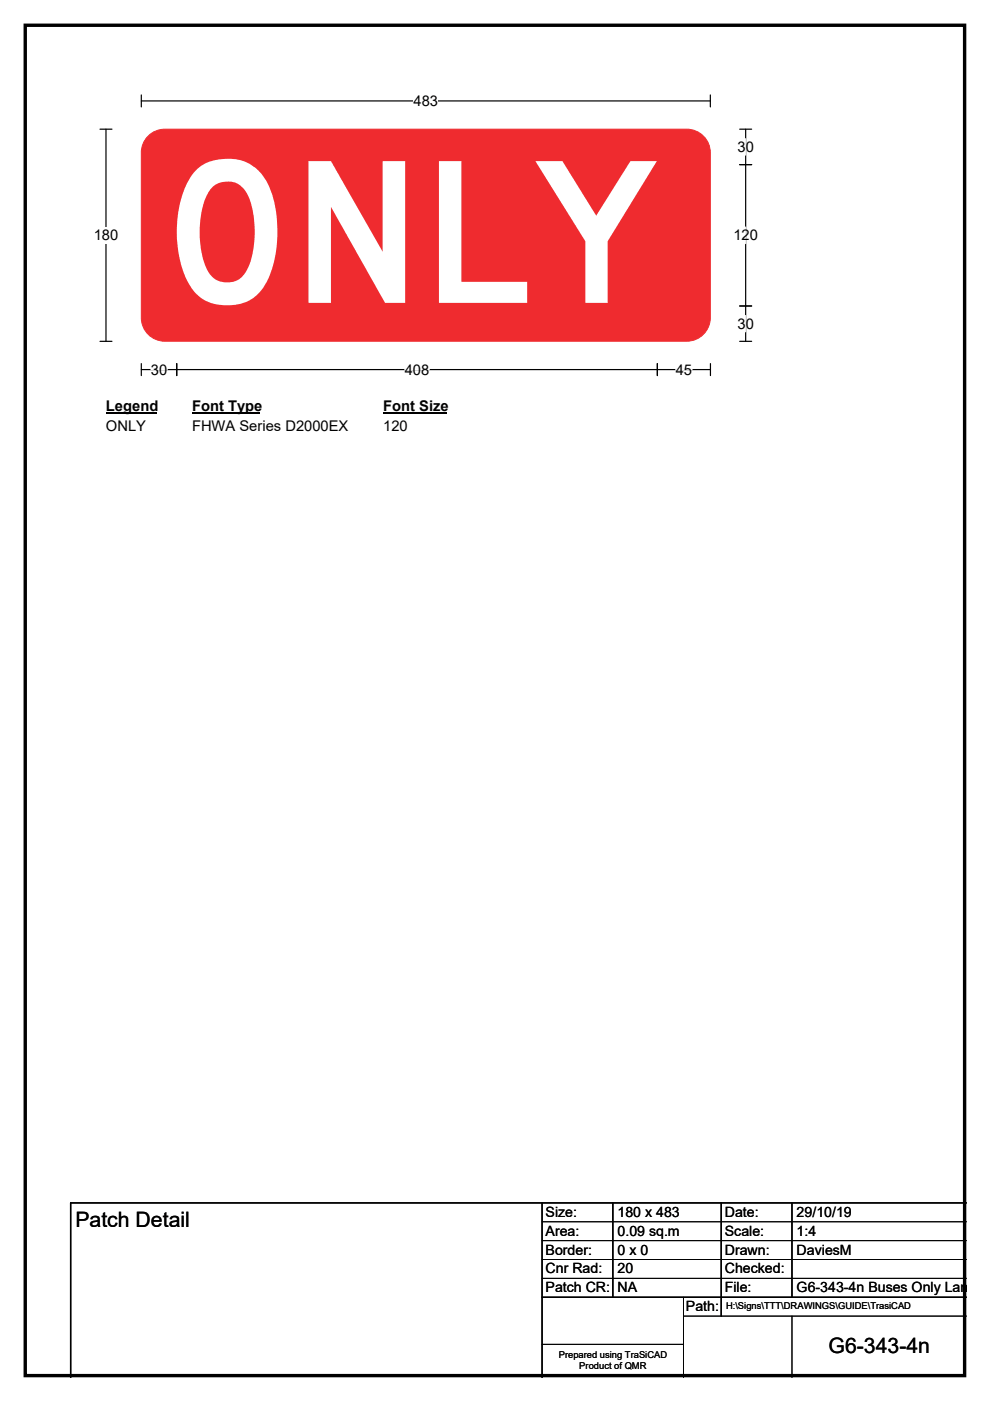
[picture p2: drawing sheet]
<svg xmlns="http://www.w3.org/2000/svg" width="210mm" height="297mm" viewBox="0 0 210 297" stroke-linecap="round" stroke-linejoin="round" font-family="sans-serif">
<path d="M5.4 5.4h199.2v286.3h-199.2z" fill="none" stroke="#000" stroke-width=".72"/>
<path d="M30 21.4h120.7M30 20.1v2.6M150.7 20.1v2.6" fill="none" stroke="#000" stroke-width=".25"/>
<path d="M87.7 19.7h5.2v3.5h-5.2z" fill="#fff"/>
<path d="M21.2 27.4h2.5M22.5 27.4v45M21.2 72.4h2.5M30 78.4h120.7M30 77.1v2.5M37.5 77.1v2.5M139.4 77.1v2.5M150.7 77.1v2.5" fill="none" stroke="#000" stroke-width=".25"/>
<path d="M32 78.4h3.5M85.9 78.4h5.2M143.3 78.4h3.5" fill="none" stroke="#fff" stroke-width=".25"/>
<path d="M19.9 48.1h5.2v3.5h-5.2z" fill="#fff"/>
<path d="M156.9 34.9h2.5M156.9 27.4h2.5M158.2 27.4v45M156.9 64.9h2.5M156.9 72.4h2.5" fill="none" stroke="#000" stroke-width=".25"/>
<path d="M158.2 29.4v3.5M158.2 48.1v3.5M158.2 66.9v3.5" fill="none" stroke="#fff" stroke-width=".25"/>
<path d="M22.5 84.3h10.7v3.5h-10.7z" fill="#fff"/>
<path d="M22.5 87.6h10.7" fill="none" stroke="#000" stroke-width=".32"/>
<path d="M40.7 84.3h14.4v3.5h-14.4z" fill="#fff"/>
<path d="M40.7 87.6h14.4" fill="none" stroke="#000" stroke-width=".32"/>
<path d="M81.3 84.3h13.4v3.5h-13.4z" fill="#fff"/>
<path d="M81.3 87.6h13.4" fill="none" stroke="#000" stroke-width=".32"/>
<g fill="#fff">
<path d="M22.5 88.5h8.4v3.5h-8.4z"/>
<path d="M40.7 88.5h33.1v3.5h-33.1z"/>
<path d="M81.3 88.5h5.2v3.5h-5.2z"/>
</g>
<path d="M31.7 28.6a5 5 0 0 1 3.2-1.2h110.8a5 5 0 0 1 5 5v35a5 5 0 0 1-5 4.9h-110.8a5 5 0 0 1-4.9-4.9v-35a5 5 0 0 1 1.7-3.8z" fill-rule="evenodd" fill="#ef2b2f" stroke="#ef2b2f" stroke-width=".21"/>
<path d="M115 255v37M130 255v20M153 255v24M168 255v20M205 255h-190v37M115 275h90" fill="none" stroke="#000" stroke-width=".3"/>
<path d="M115 259h90M115 263h90M115 267h90M115 271h90M145 279h60M145 275v17M168 279v13M115 285h30" fill="none" stroke="#000" stroke-width=".21"/>
<text font-size="41.7" fill="#fff" x="34.5" y="64.2">ONLY</text>
<g font-size="4.5">
<text x="16" y="260.1">Patch Detail</text>
<text x="175.7" y="286.9">G6-343-4n</text>
</g>
<g font-size="3.1">
<text x="87.7" y="22.5">483</text>
<text x="156.4" y="32.2">30</text>
<text x="19.9" y="50.9">180</text>
<text x="155.6" y="50.9">120</text>
<text x="156.4" y="69.7">30</text>
<text x="32" y="79.4">30</text>
<text x="85.9" y="79.4">408</text>
<text x="143.3" y="79.4">45</text>
<text x="22.5" y="87.2">Legend</text>
<text x="40.7" y="87.2">Font Type</text>
<text x="81.3" y="87.2">Font Size</text>
<text x="22.5" y="91.3">ONLY</text>
<text x="40.7" y="91.3">FHWA Series D2000EX</text>
<text x="81.3" y="91.3">120</text>
</g>
<g font-size="3">
<text x="115.7" y="258">Size:</text>
<text x="131" y="258">180 x 483</text>
<text x="153.7" y="258">Date:</text>
<text x="169" y="258">29/10/19</text>
<text x="115.7" y="262">Area:</text>
<text x="131" y="262">0.09 sq.m</text>
<text x="153.7" y="262">Scale:</text>
<text x="169" y="262">1:4</text>
<text x="115.7" y="266">Border:</text>
<text x="115.7" y="270">Cnr Rad:</text>
<text x="131" y="266">0 x 0</text>
<text x="131" y="270">20</text>
<text x="153.7" y="266">Drawn:</text>
<text x="153.7" y="270">Checked:</text>
<text x="169" y="266">DaviesM</text>
<text x="115.7" y="274">Patch CR:</text>
<text x="131" y="274">NA</text>
<text x="153.7" y="274">File:</text>
<text x="169" y="274">G6-343-4n Buses Only Lan</text>
<text x="145.5" y="278">Path:</text>
</g>
<g font-size="2">
<text x="154" y="277.6">H:\Signs\TTT\DRAWINGS\GUIDE\TrasiCAD</text>
<text x="118.5" y="287.8">Prepared using TraSiCAD</text>
<text x="122.9" y="290.2">Product of QMR</text>
</g>
</svg>
